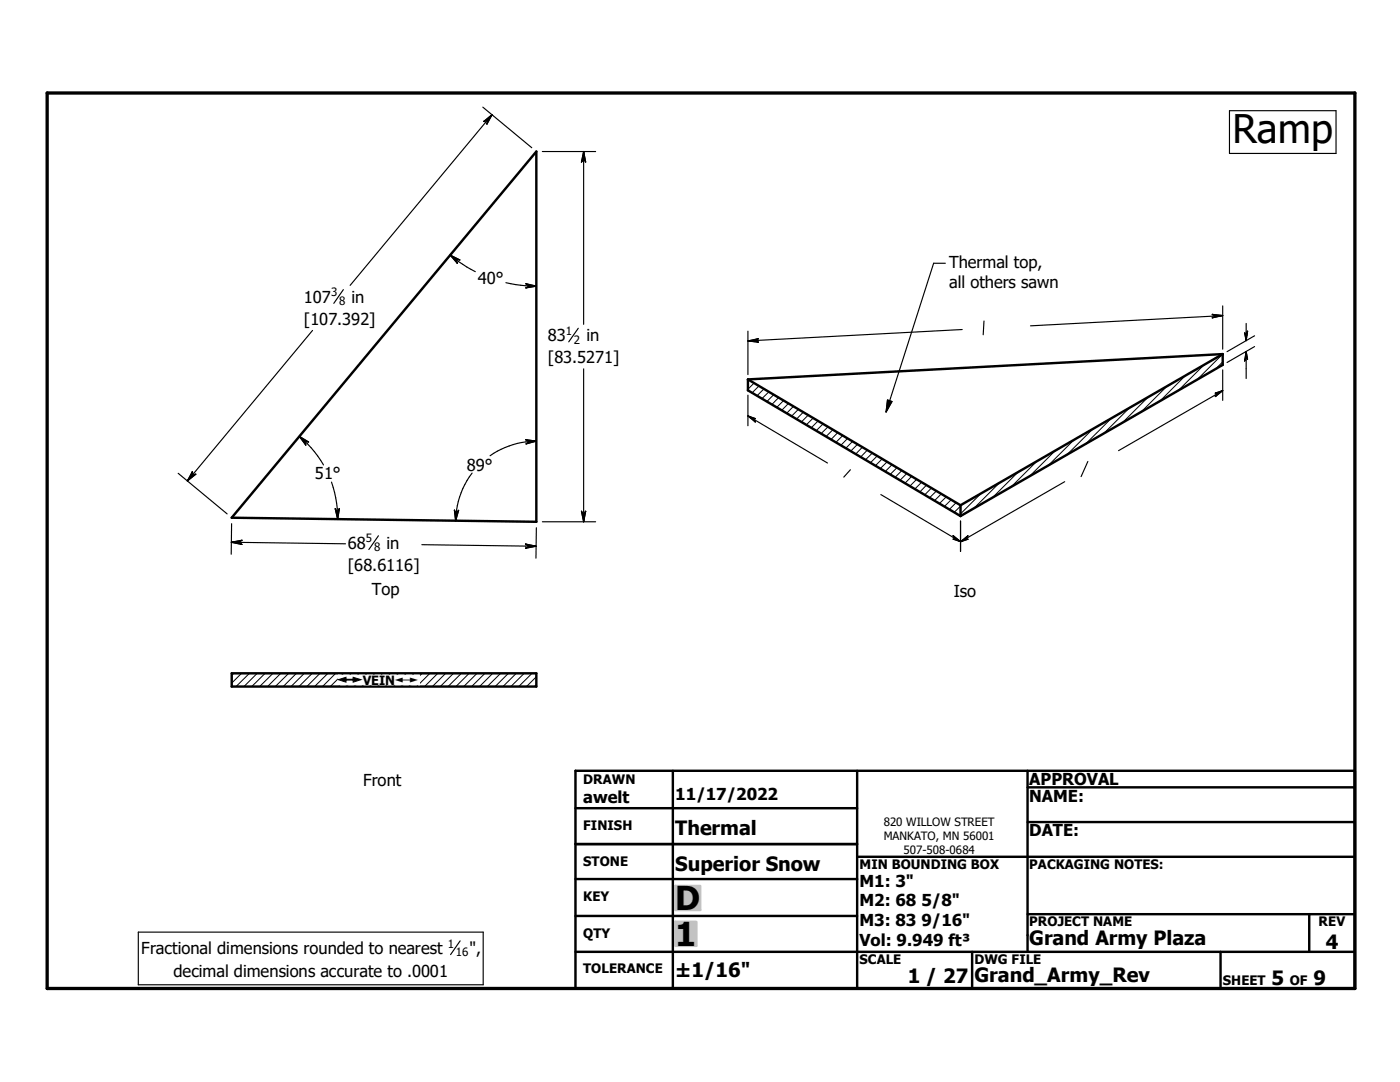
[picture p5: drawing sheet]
<svg xmlns="http://www.w3.org/2000/svg" width="279mm" height="216mm" viewBox="0 0 279 216" stroke-linecap="round" stroke-linejoin="round" font-family="sans-serif">
<g fill="none" stroke="#000" stroke-width=".48">
<path d="M107 30.2v73.9l-60.8-.8zM149.3 75.7v2.2l42.4 25.1M149.3 75.7l42.4 25.1M244 70.7v2.1l-52.3 30.2M244 70.7l-52.3 30.1M244 70.7l-94.7 5M191.7 100.8v2.2M46.2 134.4h60.8v2.6h-60.8zM114.8 153.8h155.6v43.4h-155.6zM134.3 153.8v43.4M171.1 153.8v43.4M205.1 157.1h65.3"/>
<path d="M205.1 153.8v36.1M114.8 175.4h56.3M114.8 161.3h56.3M114.8 168.4h56.3M171.1 171h99.3M205.1 164h65.3M114.8 182.8h56.3M114.8 189.9h155.6M194 189.9v7.3M205.1 182.4h65.3M243.6 189.9v7.3M261.3 182.4v7.5"/>
</g>
<g fill="none" stroke="#000" stroke-width=".2">
<path d="M149.5 75.9l-.2 .2M150.5 76.4l-1.2 1.3M151.5 77l-1.4 1.4M152.4 77.6l-1.3 1.4M153.4 78.2l-1.3 1.3M154.4 78.8l-1.3 1.3M155.4 79.3l-1.4 1.4M156.4 79.9l-1.4 1.4M229.2 79.2l-5.2 5.1M232.9 77.1l-5.2 5.1M236.6 74.9l-5.1 5.2M240.3 72.8l-5.2 5.1"/>
<path d="M244 70.7l-5.1 5.1M244 72.2l-1.4 1.5M157.4 80.5l-1.4 1.4M158.3 81.1l-1.3 1.4M159.3 81.7l-1.3 1.3M160.3 82.3l-1.3 1.3M161.3 82.8l-1.4 1.4M162.3 83.4l-1.4 1.4M163.3 84l-1.4 1.4M164.2 84.6l-1.3 1.3M165.2 85.2l-1.3 1.3M166.2 85.8l-1.3 1.3"/>
<path d="M167.2 86.3l-1.4 1.4M168.2 86.9l-1.4 1.4M169.2 87.5l-1.4 1.4M170.1 88.1l-1.3 1.3M171.1 88.7l-1.3 1.3M172.1 89.2l-1.3 1.4M173.1 89.8l-1.3 1.4M174.1 90.4l-1.4 1.4M175.1 91l-1.4 1.3M176 91.6l-1.3 1.3M177 92.2l-1.3 1.3M178 92.7l-1.3 1.4"/>
<path d="M179 93.3l-1.3 1.4M180 93.9l-1.4 1.4M181 94.5l-1.4 1.3M182 95.1l-1.4 1.3M182.9 95.6l-1.3 1.4M183.9 96.2l-1.3 1.4M184.9 96.8l-1.3 1.4M185.9 97.4l-1.4 1.4M186.9 98l-1.4 1.3M187.9 98.6l-1.4 1.3M188.8 99.1l-1.3 1.4M189.8 99.7l-1.3 1.4"/>
<path d="M195.8 98.5l-4.4 4.3M199.5 96.3l-5.1 5.1M203.2 94.2l-5.1 5.1M206.9 92l-5.1 5.2M210.6 89.9l-5.1 5.1M214.3 87.8l-5.1 5.1M218 85.6l-5.1 5.2M221.8 83.5l-5.2 5.1M225.4 81.3l-5.1 5.2M190.8 100.3l-1.3 1.4M192.1 100.6l-1.7 1.6M46.7 134.4l-.5 .4"/>
<path d="M48.2 134.4l-2 1.9M49.8 134.4l-2.7 2.6M51.3 134.4l-2.6 2.6M52.9 134.4l-2.7 2.6M54.5 134.4l-2.7 2.6M56 134.4l-2.6 2.6M57.6 134.4l-2.7 2.6M59.2 134.4l-2.7 2.6M60.7 134.4l-2.6 2.6M62.3 134.4l-2.6 2.6M63.9 134.4l-2.7 2.6M65.4 134.4l-2.6 2.6"/>
<path d="M67 134.4l-2.6 2.6M68.6 134.4l-2.7 2.6M70.2 134.4l-2.7 2.6M71.7 134.4l-2.6 2.6M73.3 134.4l-2.7 2.6M74.8 134.4l-2.6 2.6M76.4 134.4l-2.7 2.6M78 134.4l-2.7 2.6M79.5 134.4l-2.6 2.6M81.1 134.4l-2.7 2.6M82.7 134.4l-2.7 2.6M84.2 134.4l-2.6 2.6"/>
<path d="M85.8 134.4l-2.6 2.6M87.4 134.4l-2.7 2.6M89 134.4l-2.7 2.6M90.5 134.4l-2.6 2.6M92.1 134.4l-2.7 2.6M93.6 134.4l-2.6 2.6M95.2 134.4l-2.7 2.6M96.8 134.4l-2.7 2.6M98.3 134.4l-2.6 2.6M99.9 134.4l-2.7 2.6M101.5 134.4l-2.7 2.6M103 134.4l-2.6 2.6"/>
<path d="M104.6 134.4l-2.6 2.6M106.2 134.4l-2.7 2.6M107 136.6l-.3 .4M107 135l-1.9 2"/>
</g>
<path d="M9.4 18.6h261v178.6h-261z" fill="none" stroke="#000" stroke-width=".66"/>
<g fill="#c0c0c0" stroke="#c0c0c0" stroke-width=".48">
<path d="M134.8 183.9h4.2v4.8z"/>
<path d="M134.8 183.9l4.2 4.8h-4.2z"/>
<path d="M134.8 176.8h5v4.8z"/>
<path d="M134.8 176.8l5 4.8h-5z"/>
</g>
<g fill="none" stroke="#000" stroke-width=".23">
<path d="M96.4 21.4l9.7 8.1M97.3 23.9h.1M98.2 22.9l-28.3 34M98.2 22.9l-1 1.9 .1-.9M98.2 22.9l-1.7 1.3 .8-.3M108.2 30.2h10.7M116.5 31.6h.1M116.5 30.2v34.5M116.5 30.2l.4 2.1-.4-.7M116.5 30.2l-.5 2.1 .5-.7M245.4 22.1h21.2v8.5h-21.2zM68.5 57.8l-1.9 2.7"/>
<path d="M89.8 50.9a25.6 25.6 0 0 0 5.1 3.3M89.8 50.9l2 1-.9-.2M89.8 50.9l1.5 1.6-.4-.8M90.9 51.7h.1M101 56.4l2.9 .5 3.1 .2M105.7 57h.1M105.7 57l-.8 .5 2.1-.4M105.7 57l-.7-.4 2 .5M188.7 52.5h-2.4l-9.5 29.7M62.4 65.9l-25 30.1M115.4 65.5l-1.9 2.7M116.5 73.6v30.5"/>
<path d="M149.3 66.1v8.6M149.3 78.9v6M150.6 68h.1M150.6 68l.7-.4-2 .4M150.6 68l.7 .3-2-.3M177.1 79.8l.9 .3-1.2 2.1zM192 65.8l-42.7 2.2M196.4 64.1l-.2 2.7M242.7 63h.1M243.1 78.5h.1M244 77.9l-20.8 12M244 77.9l-1.5 1.2 .6-.6"/>
<path d="M244 77.9l-1.5 .5 .6 .1M244 61v8.7M244 73.8v6.1M244 63l-38.3 2M244 63l-2.1 .4 .8-.4M244 63l-2.1-.3 .8 .3M248.7 71.3h.1M248.7 66.8h.1M248.7 64.5v3.5M248.7 70.1v5.4M248.7 70.1l.3 1.6-.3-.4M248.7 70.1l-.3 1.9 .3-.7"/>
<path d="M248.7 66.8l-.3-.4 .3 1.6M248.7 66.8l.3-.7-.3 1.9M250.4 67l-5.5 3.2M250.4 69.2l-5.5 3.1M35.6 94.4l9.7 8.1M38.3 94.9h.1M38.3 94.9l.1-.8-1 1.9M38.3 94.9l.8-.3-1.7 1.4M59.8 87.1a21.3 21.3 0 0 1 4.8 5.7M59.8 87.1l1.8 1.1-.8-.2M59.8 87.1l1.2 1.7-.2-.8M60.8 88h.1"/>
<path d="M66.2 96.2l.6 2.1a21.5 21.5 0 0 1 .6 5.3M94.2 94.4a16.3 16.3 0 0 0-3.3 9.5M105.7 88.1h.1M107 88a16.5 16.5 0 0 0-9.2 2.9M107 88l-2 .6 .7-.5M107 88l-2.1-.3 .8 .4M149.3 83l15.8 9.4M149.3 83l1.4 .5-.5 .1M149.3 83l1.4 1.2-.5-.6M150.2 83.6h.1M169.7 93.7l-1.3 1.5M175.8 98.7l15.9 9.4"/>
<path d="M212.5 96.1l-20.8 12M217.1 92.1l-1.3 3M46.2 108.2l22.8 .3M46.2 108.2l2.1-.4-.8 .4M46.2 108.2l2.1 .4-.8-.4M46.2 104.5l-.1 6.1M47.5 108.2h.1M67.3 102.2h.1M67.3 102.2l-.4-.7 .5 2.1M67.3 102.2l.4-.7-.3 2.1M75.5 106.9l-1.9 2.8M84.2 108.7l22.8 .3"/>
<path d="M91 102.5h.1M91 102.5l-.3-.7 .2 2.1M91 102.5l.5-.7-.6 2.1M105.6 109h.1M105.6 109l-.7 .4 2.1-.4M105.6 109l-.7-.4 2.1 .4M107 105.3v6.1M108.2 104.1h10.7M116.5 102.7h.1M116.5 102.7l-.5-.7 .5 2.1M116.5 102.7l.4-.7-.4 2.1M190.7 107.5h.1"/>
<path d="M190.7 107.5l-.5 .1 1.5 .5M190.7 107.5l-.5-.6 1.5 1.2M191.7 104v6M192.7 107.5h.1M192.7 107.5l.5-.6-1.5 1.2M192.7 107.5l.5 .1-1.5 .5M27.6 186h68.8v10.5h-68.8zM91.8 187.7l-1.9 2.8"/>
</g>
<g fill="#fff" stroke="#fff" stroke-width=".23">
<path d="M67.5 134.8h16.2v1.8z"/>
<path d="M67.5 134.8l16.2 1.8h-16.2z"/>
</g>
<g fill="#000" stroke="#000" stroke-width=".23">
<path d="M98.2 22.9l-1 1.9 .1-.9zM96.5 24.2l1.7-1.3-.9 1zM96.5 24.2l.8-.3zM116.5 30.2l.4 2.1-.4-.7zM116.5 30.2v1.4l-.5 .7zM116.5 31.6l-.5 .7zM89.8 50.9l2 1-.9-.2zM89.8 50.9l1.1 .8 .4 .8zM90.9 51.7l.4 .8zM104.9 57.5l.8-.5 1.3 .1zM105 56.6l2 .5-1.3-.1zM105 56.6l.7 .4z"/>
<path d="M149.3 68l2-.4-.7 .4zM149.3 68h1.3l.7 .3zM150.6 68l.7 .3zM177.1 79.8l.9 .3-1.2 2.1zM241.9 63.4l.8-.4h1.3zM241.9 62.7l2.1 .3h-1.3zM241.9 62.7l.8 .3zM243.1 78.5l.9-.6-1.5 1.2zM242.5 78.4l1.5-.5-.9 .6zM242.5 78.4l.6 .1zM248.7 70.1l.3 1.6-.3-.4zM248.7 70.1v1.2l-.3 .7z"/>
<path d="M248.7 71.3l-.3 .7zM248.4 66.4l.3 .4v1.2zM249 66.1l-.3 1.9v-1.2zM249 66.1l-.3 .7zM38.4 94.1l-.1 .8-.9 1.1zM38.3 94.9l.8-.3-1.7 1.4zM38.3 94.9l.8-.3zM59.8 87.1l1.8 1.1-.8-.2zM59.8 87.1l1 .9 .2 .8zM60.8 88l.2 .8zM105 88.6l.7-.5 1.3-.1zM104.9 87.7l2.1 .3-1.3 .1z"/>
<path d="M104.9 87.7l.8 .4zM149.3 83l1.4 .5-.5 .1zM149.3 83l.9 .6 .5 .6zM150.2 83.6l.5 .6zM46.2 108.2l2.1-.4-.8 .4zM46.2 108.2h1.3l.8 .4zM47.5 108.2l.8 .4zM66.9 101.5l.4 .7 .1 1.4zM67.7 101.5l-.3 2.1-.1-1.4zM67.7 101.5l-.4 .7zM90.7 101.8l.3 .7-.1 1.4zM91.5 101.8l-.6 2.1 .1-1.4z"/>
<path d="M91.5 101.8l-.5 .7zM104.9 109.4l.7-.4h1.4zM104.9 108.6l2.1 .4h-1.4zM104.9 108.6l.7 .4zM116 102l.5 .7v1.4zM116.9 102l-.4 2.1v-1.4zM116.9 102l-.4 .7zM190.2 107.6l.5-.1 1 .6zM190.2 106.9l1.5 1.2-1-.6zM190.2 106.9l.5 .6zM191.7 108.1l1.5-1.2-.5 .6zM191.7 108.1l1-.6 .5 .1z"/>
<path d="M192.7 107.5l.5 .1z"/>
</g>
<text font-size="7.9" x="246" y="28.4">Ramp</text>
<g font-size="6.6">
<text x="134.7" y="181.6">D</text>
<text x="134.7" y="188.7">1</text>
</g>
<g font-size="3.9">
<text x="134.7" y="166.6">Thermal</text>
<text x="134.7" y="173.8">Superior Snow</text>
<text x="205.4" y="188.6">Grand Army Plaza</text>
<text x="264.6" y="189.3">4</text>
<text x="134.7" y="194.9">±1/16&quot;</text>
<text x="181.1" y="196.1">1 / 27</text>
<text x="194.5" y="196">Grand_Army_Rev</text>
<text x="253.8" y="196.6">5</text>
<text x="262.1" y="196.6">9</text>
</g>
<g font-size="3.3">
<text x="189.4" y="53.5">Thermal top,</text>
<text x="95.3" y="56.7">40°</text>
<text x="189.4" y="57.4">all others sawn</text>
<text x="60.7" y="60.4">107</text>
<text x="60.7" y="64.9">[107.392]</text>
<text x="70.2" y="60.4">in</text>
<text x="109.3" y="68.1">83</text>
<text x="117" y="68.1">in</text>
<text x="109.3" y="72.5">[83.5271]</text>
<text x="62.9" y="95.7">51°</text>
<text x="93.2" y="93.9">89°</text>
<text x="69.4" y="109.5">68</text>
<text x="69.4" y="114">[68.6116]</text>
<text x="77.1" y="109.5">in</text>
<text x="74.2" y="118.8">Top</text>
<text x="190.3" y="119">Iso</text>
<text x="72.5" y="156.8">Front</text>
<text x="116.4" y="160.2">awelt</text>
<text x="134.7" y="159.7">11/17/2022</text>
<text x="205.4" y="156.7">APPROVAL</text>
<text x="205.4" y="159.9">NAME:</text>
<text x="205.4" y="166.9">DATE:</text>
<text x="171.5" y="176.9">M1: 3&quot;</text>
<text x="171.5" y="180.8">M2: 68 5/8&quot;</text>
<text x="171.5" y="184.8">M3: 83 9/16&quot;</text>
<text x="28.2" y="190.3">Fractional dimensions rounded to nearest</text>
<text x="93.7" y="190.3">&quot;,</text>
<text x="171.5" y="188.7">Vol: 9.949 ft³</text>
<text x="34.6" y="195">decimal dimensions accurate to .0001</text>
</g>
<g font-size="2.6">
<text x="116.4" y="156.4">DRAWN</text>
<text x="116.4" y="165.6">FINISH</text>
<text x="116.4" y="172.8">STONE</text>
<text x="171.5" y="173.4">MIN BOUNDING BOX</text>
<text x="205.4" y="173.4">PACKAGING NOTES:</text>
<text x="116.4" y="179.9">KEY</text>
<text x="205.4" y="184.8">PROJECT NAME</text>
<text x="263.1" y="184.8">REV</text>
<text x="116.4" y="187.1">QTY</text>
<text x="116.4" y="194.2">TOLERANCE</text>
<text x="171.5" y="192.4">SCALE</text>
<text x="194.5" y="192.4">DWG FILE</text>
<text x="244.1" y="196.6">SHEET</text>
<text x="257.4" y="196.6">OF</text>
</g>
<text font-size="2.5" x="72.4" y="136.6">VEIN</text>
<g font-size="2.3">
<text x="66.1" y="59.1">3</text>
<text x="67.7" y="60.9">8</text>
<text x="112.9" y="66.9">1</text>
<text x="114.6" y="68.6">2</text>
<text x="73" y="108.2">5</text>
<text x="74.7" y="110">8</text>
<text x="176.4" y="164.8">820 WILLOW STREET</text>
<text x="176.4" y="167.6">MANKATO, MN 56001</text>
<text x="180.3" y="170.3">507-508-0684</text>
<text x="89.4" y="189.1">1</text>
<text x="91" y="190.8">16</text>
</g>
<g font-size="2">
<text x="67.5" y="136.6">#</text>
<text x="78.9" y="136.6">#</text>
</g>
</svg>
